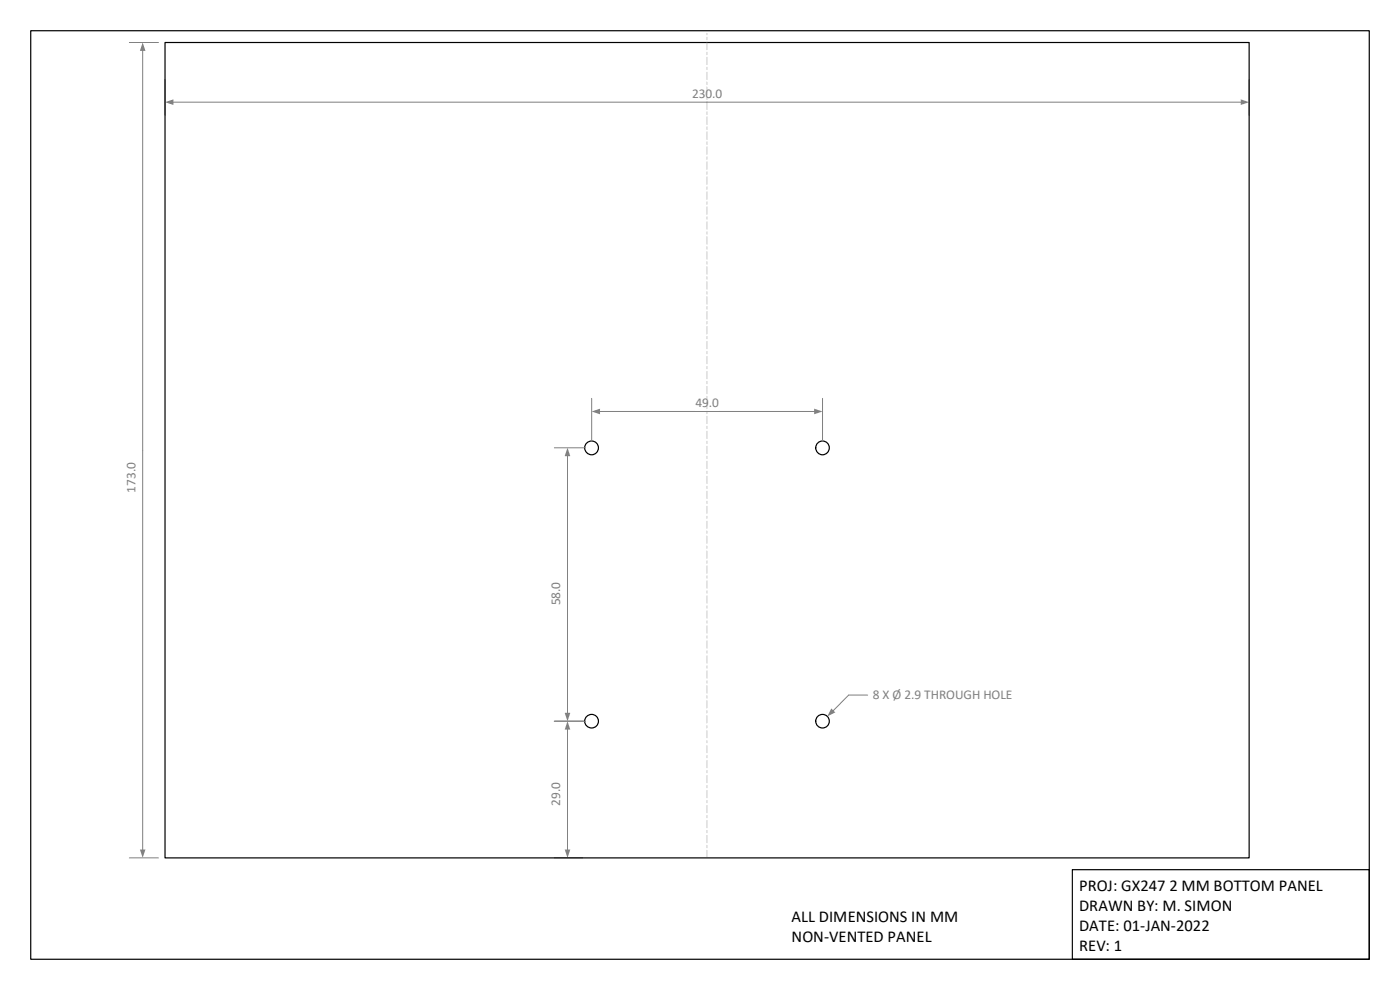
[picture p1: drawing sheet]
<svg xmlns="http://www.w3.org/2000/svg" width="297mm" height="210mm" viewBox="0 0 297 210" stroke-linecap="round" stroke-linejoin="round" font-family="sans-serif">
<path d="M117.6 153h6.5zM120.4 154.6v25.8M117.6 182h6z" fill="none" stroke="#7f7f7f" stroke-width=".21"/>
<g fill="#7f7f7f">
<path d="M119.8 180.2h1.2l-.6 1.8z"/>
<path d="M120.4 153l.6 1.8h-1.2z"/>
</g>
<path d="M116.3 165.9h3.4v5.1h-3.4z" fill-rule="evenodd" fill="#fff"/>
<path d="M6.5 6.5h284v197h-284zM227.5 184.5h63v19h-63z" fill="none" stroke="#000" stroke-width=".25"/>
<path d="M35 16.8v7.7zM265 16.8v7.7zM36.7 21.7h226.7" fill="none" stroke="#7f7f7f" stroke-width=".21"/>
<g fill="#7f7f7f">
<path d="M35 21.7l1.8-.6v1.2z"/>
<path d="M263.2 21.1l1.8 .6-1.8 .6z"/>
</g>
<path d="M146.8 18.1h6.4v3.4h-6.4z" fill="#fff"/>
<path d="M27.4 9h6.2zM30.3 10.7v169.7M27.4 182h6.2z" fill="none" stroke="#7f7f7f" stroke-width=".21"/>
<g fill="#7f7f7f">
<path d="M29.7 180.2h1.2l-.6 1.8z"/>
<path d="M30.3 9l.6 1.8h-1.2z"/>
</g>
<path d="M26.2 98h3.3v6.5h-3.3z" fill-rule="evenodd" fill="#fff"/>
<g fill="none" stroke="#000" stroke-width=".25">
<path d="M35 9h230v173h-230z"/>
<circle cx="125.5" cy="95" r="1.46"/>
<circle cx="174.5" cy="95" r="1.45"/>
<circle cx="125.5" cy="153" r="1.46"/>
<circle cx="174.5" cy="153" r="1.44"/>
</g>
<path d="M125.5 84.5v9.1zM127.1 87.3h45.8M174.5 84.5v9.1z" fill="none" stroke="#7f7f7f" stroke-width=".21"/>
<g fill="#7f7f7f">
<path d="M125.5 87.3l1.8-.6v1.2z"/>
<path d="M172.7 86.7l1.8 .6-1.8 .6z"/>
</g>
<path d="M147.5 83.8h5v3.4h-5z" fill="#fff"/>
<path d="M117.6 95h6.5zM120.4 96.6v54.8M117.6 153h6.5z" fill="none" stroke="#7f7f7f" stroke-width=".21"/>
<g fill="#7f7f7f">
<path d="M119.8 151.2h1.2l-.6 1.8z"/>
<path d="M120.4 95l.6 1.8h-1.2z"/>
</g>
<path d="M116.3 123.4h3.4v5h-3.4z" fill-rule="evenodd" fill="#fff"/>
<path d="M180 147.4l-3.3 3.4" fill="none" stroke="#7f7f7f" stroke-width=".21"/>
<path d="M176.4 150.3l.8 .8-1.7 .9z" fill="#7f7f7f"/>
<path d="M180 147.4h4.1" fill="none" stroke="#7f7f7f" stroke-width=".21"/>
<g fill="#7f7f7f">
<path d="M150 180.3v1.7zM149.9 179.3l.1 .6zM149.9 177.2l.1 1.7zM149.9 176.1l.1 .6zM149.9 174l.1 1.7zM149.9 172.9l.1 .7zM149.9 170.8l.1 1.7zM149.9 169.8l.1 .6zM149.9 167.6l.1 1.7zM149.9 166.6l.1 .6zM150 164.4v1.8zM150 163.4v.6zM150 161.2v1.8z"/>
<path d="M150 160.2v.7zM149.9 158.1l.1 1.7zM149.9 157.1l.1 .6zM149.9 154.9l.1 1.7zM149.9 153.9l.1 .6zM149.9 151.8l.1 1.7zM149.9 150.7l.1 .6zM149.9 148.6l.1 1.7zM149.9 147.5l.1 .7zM149.9 145.4l.1 1.7zM149.9 144.4l.1 .6zM150 142.2v1.7zM150 141.1v.7z"/>
<path d="M150 139v1.8zM149.9 138l.1 .6zM149.9 135.9l.1 1.7zM149.9 134.8l.1 .7zM149.9 132.7l.1 1.7zM149.9 131.7l.1 .6zM149.9 129.5l.1 1.7zM149.9 128.5l.1 .6zM149.9 126.4l.1 1.7zM149.9 125.3l.1 .6zM150 123.1v1.8zM150 122.1v.7zM150 120v1.7z"/>
<path d="M150 118.9v.7zM149.9 116.8l.1 1.7zM149.9 115.8l.1 .6zM149.9 113.7l.1 1.7zM149.9 112.6l.1 .6zM149.9 110.5l.1 1.7zM149.9 109.4l.1 .7zM149.9 107.3l.1 1.7zM149.9 106.3l.1 .6zM149.9 104.1l.1 1.7zM149.9 103.1l.1 .6zM150 100.9v1.8zM150 99.9v.6z"/>
<path d="M150 97.7v1.8zM149.9 96.7l.1 .7zM149.9 94.6l.1 1.7zM149.9 93.6l.1 .6zM149.9 91.4l.1 1.7zM149.9 90.4l.1 .6zM149.9 88.3l.1 1.7zM149.9 87.2l.1 .6zM149.9 85.1l.1 1.7zM149.9 84l.1 .7zM150 81.9v1.7zM150 80.8v.7zM150 78.7v1.8z"/>
<path d="M150 77.6v.8zM149.9 75.6l.1 1.7zM149.9 74.5l.1 .7zM149.9 72.4l.1 1.7zM149.9 71.3l.1 .7zM149.9 69.2l.1 1.8zM149.9 68.2l.1 .6zM149.9 66l.1 1.8zM149.9 65l.1 .7zM149.9 62.9l.1 1.7zM149.9 61.8l.1 .7zM150 59.6v1.8zM150 58.6v.7z"/>
<path d="M149.9 56.5l.1 1.8zM150 55.4v.7zM149.9 53.3l.1 1.8zM149.9 52.3l.1 .7zM149.9 50.2l.1 1.7zM149.9 49.1l.1 .7zM149.9 47l.1 1.7zM149.9 45.9l.1 .7zM149.9 43.8l.1 1.8zM149.9 42.8l.1 .6zM149.9 40.6l.1 1.8zM149.9 39.6l.1 .7zM149.9 37.5l.1 1.7z"/>
<path d="M149.9 36.4l.1 .7zM150 34.2v1.8zM150 33.2v.7zM149.9 31.1l.1 1.8zM149.9 30.1l.1 .6zM149.9 27.9l.1 1.8zM149.9 26.9l.1 .7zM149.9 24.8l.1 1.7zM149.9 23.7l.1 .7zM149.9 21.6l.1 1.7zM149.9 20.5l.1 .7zM149.9 18.4l.1 1.8zM149.9 17.4l.1 .6zM149.9 15.2l.1 1.8zM149.9 14.2l.1 .7zM149.9 12.1l.1 1.7zM149.9 11l.1 .7zM149.9 8.9l.1 1.7zM149.9 7.8l.1 .7zM149.9 7l.1 .5z"/>
</g>
<g font-size="3.5">
<text x="228.9" y="189.1">PROJ: GX247 2 MM BOTTOM PANEL</text>
<text x="167.9" y="195.6">ALL DIMENSIONS IN MM</text>
<text x="228.9" y="193.3">DRAWN BY: M. SIMON</text>
<text x="228.9" y="197.6">DATE: 01-JAN-2022</text>
<text x="167.9" y="199.8">NON-VENTED PANEL</text>
<text x="228.9" y="201.8">REV: 1</text>
</g>
<g font-size="2.8" fill="#7f7f7f">
<text x="146.8" y="20.7">230.0</text>
<text x="147.5" y="86.3">49.0</text>
<text x="28.7" y="104.5" transform="rotate(-90 28.7 104.5)">173.0</text>
<text x="118.9" y="128.4" transform="rotate(-90 118.9 128.4)">58.0</text>
<text x="185.2" y="148.3">8 X Ø 2.9 THROUGH HOLE</text>
<text x="118.9" y="171" transform="rotate(-90 118.9 171)">29.0</text>
</g>
</svg>
